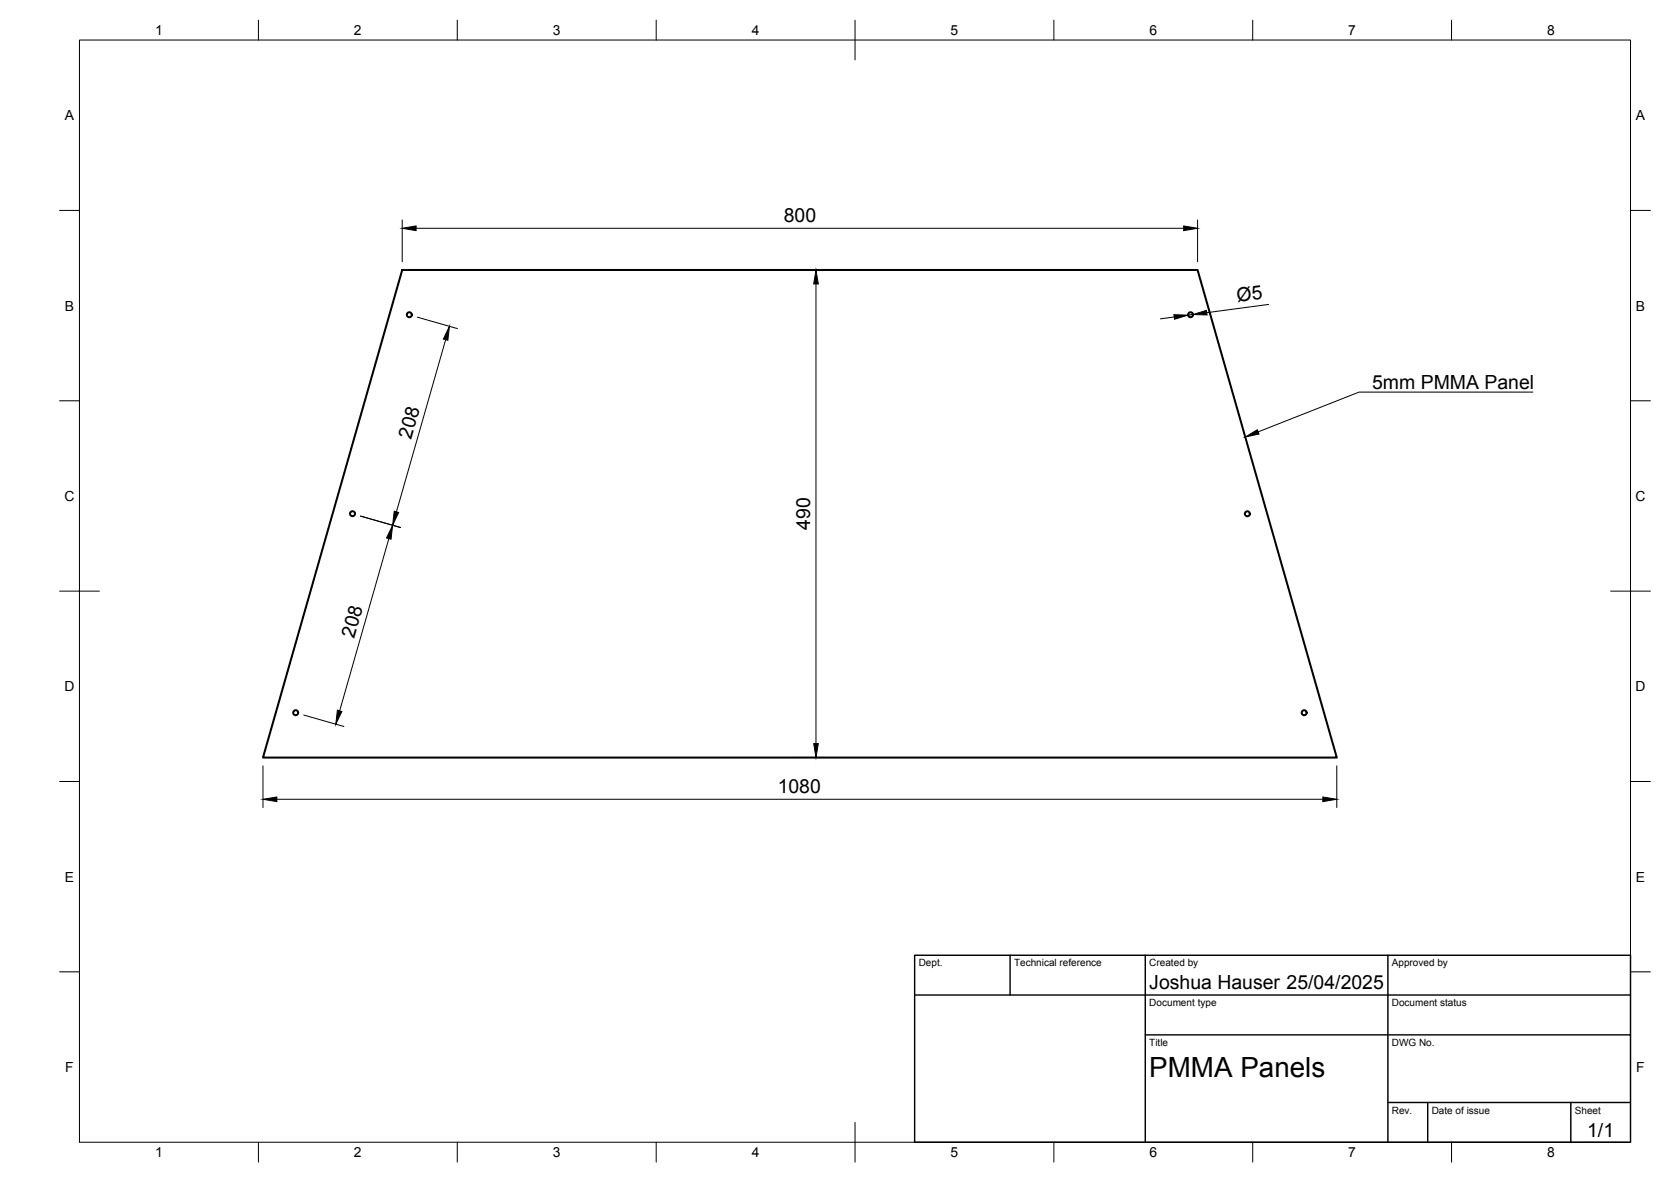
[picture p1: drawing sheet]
<svg xmlns="http://www.w3.org/2000/svg" width="420mm" height="297mm" viewBox="0 0 420 297" stroke-linecap="round" stroke-linejoin="round" font-family="sans-serif">
<!-- layer: Visible -->
<g fill="none" stroke="#000" stroke-width=".51">
<path d="M101.1 67.8h200l35 122.6h-270z"/>
<circle cx="102.9" cy="79.1" r=".62"/>
<circle cx="299.3" cy="79.1" r=".62"/>
<circle cx="88.6" cy="129.1" r=".62"/>
<circle cx="313.6" cy="129.1" r=".62"/>
<circle cx="74.3" cy="179.1" r=".62"/>
<circle cx="327.9" cy="179.1" r=".62"/>
</g>
<!-- layer: BORDER -->
<g fill="none" stroke="#000" stroke-width=".25">
<path d="M20 10.1h390v276.9h-390zM65 5.1v5M115 5.1v5M165 5.1v5M215 5.1v10M265 5.1v5M315 5.1v5M365 5.1v5M15 52.9h5M410 52.9h5M15 100.7h5M410 100.7h5"/>
<path d="M15 148.6h10M405 148.6h10M15 196.4h5M410 196.4h5M15 244.2h5M410 244.2h5M65 287v5M115 287v5M165 287v5M215 282.1v9.9M265 287v5M315 287v5"/>
<path d="M365 287v5"/>
</g>
<!-- layer: TITLEBLOCK -->
<path d="M230 240.1h180v46.9h-180zM230 250h180M254 240.1v9.9M288 240.1v46.9M349 240.1v46.9M288 260.1h122M349 277.1h61M359 277.1v9.9M395 277.1v9.9" fill="none" stroke="#000" stroke-width=".36"/>
<!-- layer: FD_Dimensions -->
<g fill="none" stroke="#000" stroke-width=".25">
<path d="M101.1 55.3v10.5M104.6 57.4h193M301.1 55.3v10.5M104.9 79.7l10.1 2.9M199.3 67.9h8M205.2 71.4v115.5M295.3 79.7l-3.5 .4M300 79l-1.3 .2M319 76.5l-15.6 2.1M112.1 85.4l-12.4 43.2M90.7 129.7l10 2.9M97.8 135.4l-12.4 43.2"/>
<path d="M76.4 179.7l10.1 2.9M66.1 192.5v10.5M199.4 190.4h7.9M336.1 192.5v10.5M69.6 200.9h263"/>
</g>
<path d="M101.1 57.4l3.5-.6v1.2zM297.6 56.8l3.5 .6-3.5 .6zM205.2 67.9l.6 3.5h-1.2zM295.2 79.1l3.5 .1-3.4 1zM300 79l3.3-1 .2 1.1zM113 82l-.4 3.5-1.1-.3zM98.7 132l-.4 3.5-1.1-.3zM99.1 128.5l1.1 .3-1.5 3.2zM84.8 178.5l1.2 .3-1.6 3.2zM204.6 186.9h1.2l-.6 3.5zM66.1 200.9l3.5-.6v1.2zM332.6 200.3l3.5 .6-3.5 .6z" fill="#000" stroke="#000" stroke-width=".25"/>
<!-- layer: Leaders -->
<path d="M313.1 109.8l3-1.8 .5 1.1z" fill="#000" stroke="#000" stroke-width=".25"/>
<path d="M385.4 98.5h-43.7l-25.3 10" fill="none" stroke="#000" stroke-width=".25"/>
<text font-size="7" x="289" y="270.6">PMMA Panels</text>
<g font-size="4.9">
<text x="197.1" y="55.9">800</text>
<text x="311.1" y="76" transform="rotate(-7 311.1 76)">Ø5</text>
<text x="345" y="97.8">5mm PMMA Panel</text>
<text x="103.4" y="110.5" transform="rotate(-74 103.4 110.5)">208</text>
<text x="203.7" y="133.1" transform="rotate(-90 203.7 133.1)">490</text>
<text x="89.1" y="160.5" transform="rotate(-74 89.1 160.5)">208</text>
<text x="195.5" y="199.4">1080</text>
<text x="289" y="248.5">Joshua Hauser 25/04/2025</text>
<text x="399.1" y="285.7">1/1</text>
</g>
<g font-size="3.5">
<text x="39" y="8.8">1</text>
<text x="89" y="8.8">2</text>
<text x="139" y="8.8">3</text>
<text x="189" y="8.8">4</text>
<text x="239" y="8.8">5</text>
<text x="289" y="8.8">6</text>
<text x="339" y="8.8">7</text>
<text x="389" y="8.8">8</text>
<text x="16.3" y="30.2">A</text>
<text x="411.3" y="30.2">A</text>
<text x="16.3" y="78">B</text>
<text x="411.3" y="78">B</text>
<text x="16.2" y="125.9">C</text>
<text x="411.2" y="125.9">C</text>
<text x="16.2" y="173.7">D</text>
<text x="411.2" y="173.7">D</text>
<text x="16.3" y="221.6">E</text>
<text x="411.3" y="221.6">E</text>
<text x="16.4" y="269.4">F</text>
<text x="411.4" y="269.4">F</text>
<text x="39" y="290.8">1</text>
<text x="89" y="290.8">2</text>
<text x="139" y="290.8">3</text>
<text x="189" y="290.8">4</text>
<text x="239" y="290.8">5</text>
<text x="289" y="290.8">6</text>
<text x="339" y="290.8">7</text>
<text x="389" y="290.8">8</text>
</g>
<g font-size="2.5">
<text x="231" y="242.9">Dept.</text>
<text x="255" y="242.9">Technical reference</text>
<text x="289" y="242.9">Created by</text>
<text x="350" y="242.9">Approved by</text>
<text x="289" y="252.8">Document type</text>
<text x="350" y="252.8">Document status</text>
<text x="289" y="262.9">Title</text>
<text x="350" y="262.9">DWG No.</text>
<text x="350" y="279.9">Rev.</text>
<text x="360" y="279.9">Date of issue</text>
<text x="396" y="279.9">Sheet</text>
</g>
</svg>
